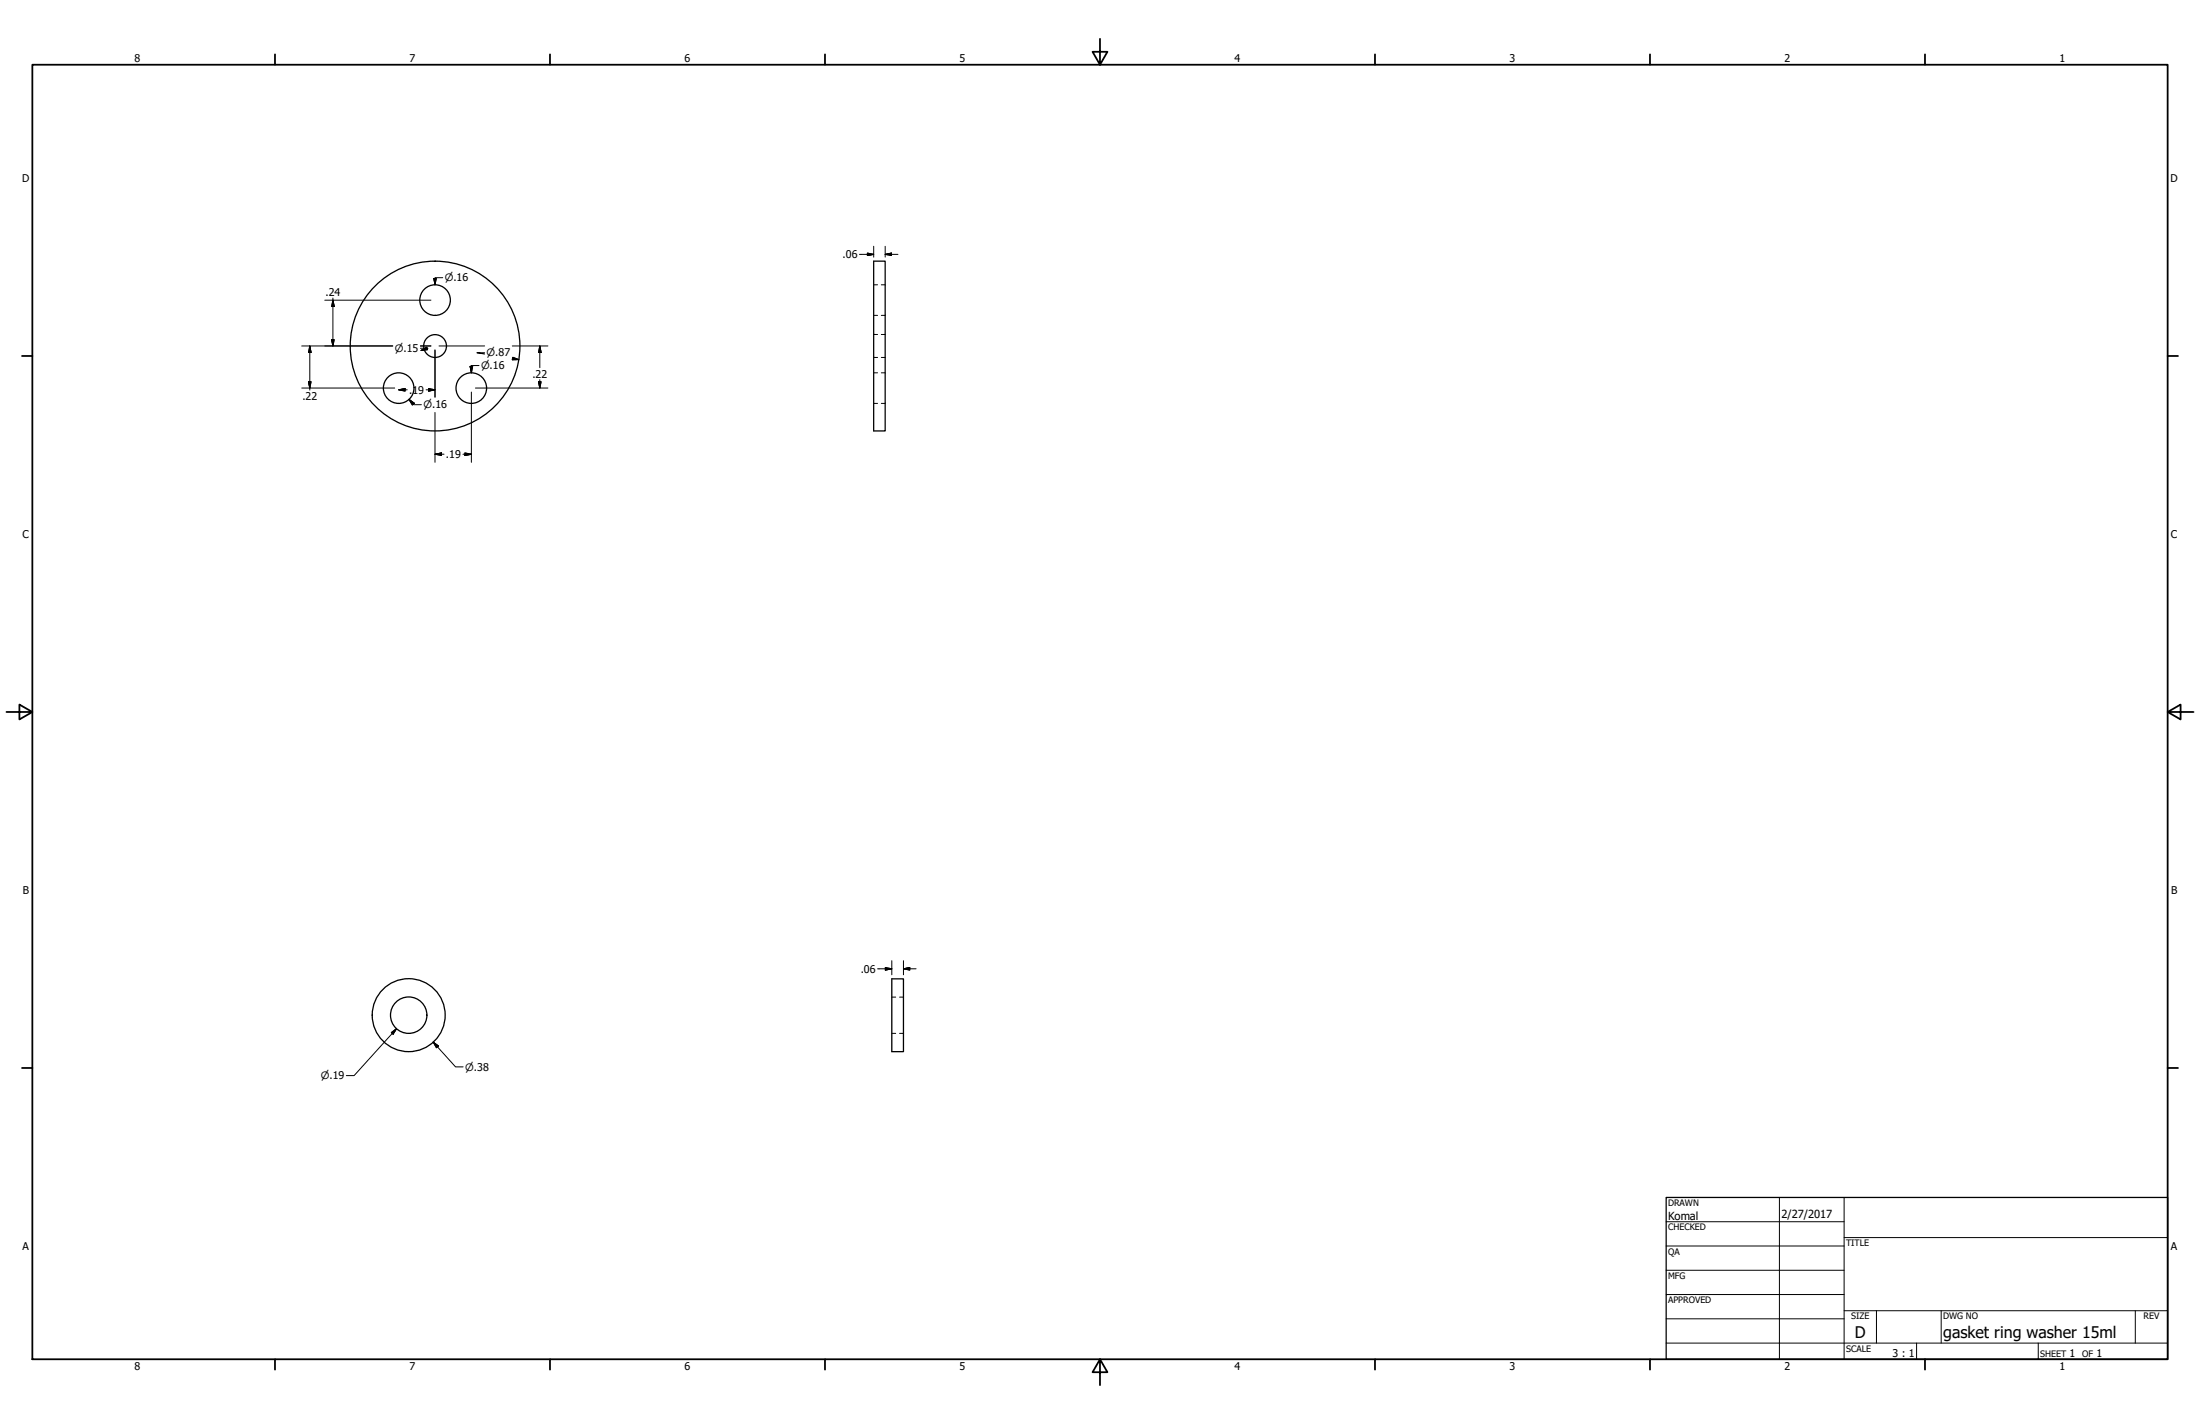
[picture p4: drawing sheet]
<svg xmlns="http://www.w3.org/2000/svg" width="864mm" height="559mm" viewBox="0 0 864 559" stroke-linecap="round" stroke-linejoin="round" font-family="sans-serif">
<!-- layer: Visible (ANSI) -->
<g fill="none" stroke="#000" stroke-width=".51">
<path d="M343 102.5h4.5v66.6h-4.5zM350.1 384.1h4.5v28.6h-4.5z"/>
<circle cx="170.8" cy="117.8" r="6"/>
<circle cx="170.8" cy="135.8" r="33.3"/>
<circle cx="170.8" cy="135.8" r="4.5"/>
<circle cx="156.5" cy="152.3" r="6"/>
<circle cx="185" cy="152.3" r="6"/>
<circle cx="160.4" cy="398.4" r="7.1"/>
<circle cx="160.4" cy="398.4" r="14.3"/>
</g>
<!-- layer: Hidden (ANSI) -->
<g fill="none" stroke="#000" stroke-width=".39">
<path d="M343 111.8h1.5M345.9 111.8h1.6M343 123.8h1.5M343 131.3h1.5M345.9 123.8h1.6M345.9 131.3h1.6M343 158.3h1.5M343 146.3h1.5M343 140.3h1.5M345.9 158.3h1.6M345.9 146.3h1.6M345.9 140.3h1.6"/>
<path d="M350.1 391.3h1.5M353.1 391.3h1.5M350.1 405.5h1.5M353.1 405.5h1.5"/>
</g>
<!-- layer: Border (ANSI) -->
<g fill="none" stroke="#000" stroke-width=".7">
<path d="M431.8 15.2v10.2l-2.9-5.1h5.8l-2.9 5.1M12.7 25.4h838.2v508h-838.2zM107.9 21.3v4.1M215.9 21.3v4.1M323.8 21.3v4.1M539.8 21.3v4.1M647.7 21.3v4.1M755.6 21.3v4.1M8.6 139.7h4.1M850.9 139.7h4.1M2.5 279.4h10.2l-5.1-2.9v5.8l5.1-2.9M850.9 279.4l5.1 2.9v-5.8l-5.1 2.9h10.2"/>
<path d="M8.6 419.1h4.1M850.9 419.1h4.1M107.9 533.4v4.1M215.9 533.4v4.1M323.8 533.4v4.1M431.8 533.4l2.9 5.1h-5.8l2.9-5.1v10.2M539.8 533.4v4.1M647.7 533.4v4.1M755.6 533.4v4.1"/>
</g>
<!-- layer: Title (ANSI) -->
<g fill="none" stroke="#000" stroke-width=".39">
<path d="M654 479.4h69.9M698.5 469.9v63.5M723.9 469.9v63.5M654 488.9h69.9M654 498.5h69.9M723.9 485.6h127M654 508h69.9M654 517.5h69.9M723.9 514.3h127M736.6 514.3v12.7M762 514.3v12.7M838.2 514.3v12.7"/>
<path d="M654 527h196.9M752.3 527v6.4M800.1 527v6.4"/>
</g>
<path d="M654 469.9h196.9v63.5h-196.9z" fill="none" stroke="#000" stroke-width=".51"/>
<!-- layer: Dimension (ANSI) -->
<g fill="none" stroke="#000" stroke-width=".39">
<path d="M337.4 99.8h5.6M340.5 99.3l2.5 .5-2.5 .5zM343 96.6v4.3M347.5 99.8l2.4-.5v1zM347.5 99.8h5M347.5 96.6v4.3M127.5 117.8h41.7M130.7 117.8l.5 2.5h-1zM130.7 117v18.8M170.3 109.3h1l-.5 2.5zM173.8 109h-3v2.8M118.4 135.8h35.8"/>
<path d="M121.6 135.8l.5 2.5h-1zM121.6 135.8v17.3M130.2 133.3h1l-.5 2.5zM165 136.7h3l-2.7 .8M165 135.8h4.2M165.3 137.5l2.2-1.2 .3 .9zM170.8 137.4v18.4M172.3 135.8h17.9M190.2 138.4h-3l3 .5M201.1 135.8h14M211.9 135.8l.5 2.5h-1zM211.9 135.8v8.5"/>
<path d="M118.4 152.3h36.5M121.1 149.8h1l-.5 2.5zM156.5 153l2.5-.5v1zM156.5 153h3.3M160.5 156.7l2.1 1.5-.7 .7zM160.5 156.7l1.9 2.1h3M167.3 153h3.5M168.3 152.5l2.5 .5-2.5 .5zM184.5 143.8h1l-.5 2.5zM185 153.9v27.5M186.6 152.3h28.5M188 143.4h-3v2.9"/>
<path d="M201.1 140.7l2.5 .4M201.3 140.2l2.3 .9-2.5 .1zM211.4 149.8h1l-.5 2.5zM211.9 149v3.3M170.8 178.2l2.5-.5v1.1zM170.8 161.9v19.5M170.8 178.2h3.5M181.7 178.2h3.3M182.5 177.7l2.5 .5-2.5 .6zM347.5 379.7l2.6 .5-2.6 .5zM350.1 377v5.5M354.6 377v5.5"/>
<path d="M344.5 380.2h5.6M354.6 380.2l2.5-.5v1zM354.6 380.2h5M153.6 405.2l2-1.5-1.3 2.1zM155.6 403.7l-16.6 18.4h-3M170.1 408.9l2 1.6-.8 .7zM170.1 408.9l8.7 9.8h3"/>
</g>
<g fill="#000" stroke="#000" stroke-width=".39">
<path d="M347.5 99.8l2.4-.5zM347.5 99.8l2.4-.5v1zM170.3 109.3l.5 2.5zM170.3 109.3h1l-.5 2.5zM340.5 100.3l2.5-.5zM340.5 99.3l2.5 .5-2.5 .5zM121.6 135.8l.5 2.5zM121.6 135.8l.5 2.5h-1zM130.2 133.3l.5 2.5zM130.2 133.3h1l-.5 2.5zM130.7 117.8l.5 2.5zM130.7 117.8l.5 2.5h-1z"/>
<path d="M165.3 137.5l2.2-1.2zM165.3 137.5l2.2-1.2 .3 .9zM211.9 135.8l.5 2.5zM211.9 135.8l.5 2.5h-1zM121.1 149.8l.5 2.5zM121.1 149.8h1l-.5 2.5zM156.5 153l2.5-.5zM156.5 153l2.5-.5v1zM160.5 156.7l2.1 1.5zM160.5 156.7l2.1 1.5-.7 .7zM168.3 153.5l2.5-.5zM168.3 152.5l2.5 .5-2.5 .5z"/>
<path d="M184.5 143.8l.5 2.5zM184.5 143.8h1l-.5 2.5zM201.1 141.2l2.5-.1zM201.3 140.2l2.3 .9-2.5 .1zM211.4 149.8l.5 2.5zM211.4 149.8h1l-.5 2.5zM170.8 178.2l2.5-.5zM170.8 178.2l2.5-.5v1.1zM182.5 178.8l2.5-.6zM182.5 177.7l2.5 .5-2.5 .6zM354.6 380.2l2.5-.5zM354.6 380.2l2.5-.5v1z"/>
<path d="M347.5 380.7l2.6-.5zM347.5 379.7l2.6 .5-2.6 .5zM155.6 403.7l-1.3 2.1zM153.6 405.2l2-1.5-1.3 2.1zM170.1 408.9l2 1.6zM170.1 408.9l2 1.6-.8 .7z"/>
</g>
<g font-size="6.3">
<text x="728.1" y="524.9">D</text>
<text x="762.8" y="525">gasket ring washer 15ml</text>
</g>
<g font-size="4.4">
<text x="654.8" y="478.6">Komal</text>
<text x="699.3" y="478">2/27/2017</text>
</g>
<g font-size="4.2">
<text x="52.8" y="24.4">8</text>
<text x="160.8" y="24.4">7</text>
<text x="268.7" y="24.4">6</text>
<text x="376.7" y="24.4">5</text>
<text x="484.6" y="24.4">4</text>
<text x="592.6" y="24.4">3</text>
<text x="700.5" y="24.4">2</text>
<text x="808.5" y="24.4">1</text>
<text x="8.8" y="71.4">D</text>
<text x="852" y="71.4">D</text>
<text x="330.8" y="101.3">.06</text>
<text x="127.8" y="116.2">.24</text>
<text x="209" y="148.2">.22</text>
<text x="160.7" y="154.5">.19</text>
<text x="118.7" y="157">.22</text>
<text x="175.1" y="179.8">.19</text>
<text x="8.9" y="211.1">C</text>
<text x="852.2" y="211.1">C</text>
<text x="9" y="350.8">B</text>
<text x="852.2" y="350.8">B</text>
<text x="337.9" y="381.7">.06</text>
<text x="8.9" y="490.5">A</text>
<text x="852.2" y="490.5">A</text>
<text x="742.9" y="532.6">3 : 1</text>
<text x="812.4" y="532.6">1</text>
<text x="823" y="532.6">1</text>
<text x="52.8" y="537.5">8</text>
<text x="160.8" y="537.5">7</text>
<text x="268.7" y="537.5">6</text>
<text x="376.7" y="537.5">5</text>
<text x="484.6" y="537.5">4</text>
<text x="592.6" y="537.5">3</text>
<text x="700.5" y="537.5">2</text>
<text x="808.5" y="537.5">1</text>
</g>
<g font-size="4">
<text x="174.6" y="110.4">⌀.16</text>
<text x="154.9" y="138.1">⌀.15</text>
<text x="191" y="139.9">⌀.87</text>
<text x="188.8" y="144.9">⌀.16</text>
<text x="166.2" y="160.3">⌀.16</text>
<text x="125.9" y="423.5">⌀.19</text>
<text x="182.6" y="420.1">⌀.38</text>
</g>
<g font-size="3.5">
<text x="654.8" y="473.2">DRAWN</text>
<text x="654.8" y="482.8">CHECKED</text>
<text x="724.7" y="488.9">TITLE</text>
<text x="654.8" y="492.3">QA</text>
<text x="654.8" y="501.8">MFG</text>
<text x="654.8" y="511.4">APPROVED</text>
<text x="726.7" y="517.7">SIZE</text>
<text x="762.8" y="517.7">DWG NO</text>
<text x="841.4" y="517.7">REV</text>
<text x="724.7" y="530.4">SCALE</text>
<text x="800.9" y="532.6">SHEET</text>
<text x="817.4" y="532.6">OF</text>
</g>
</svg>
